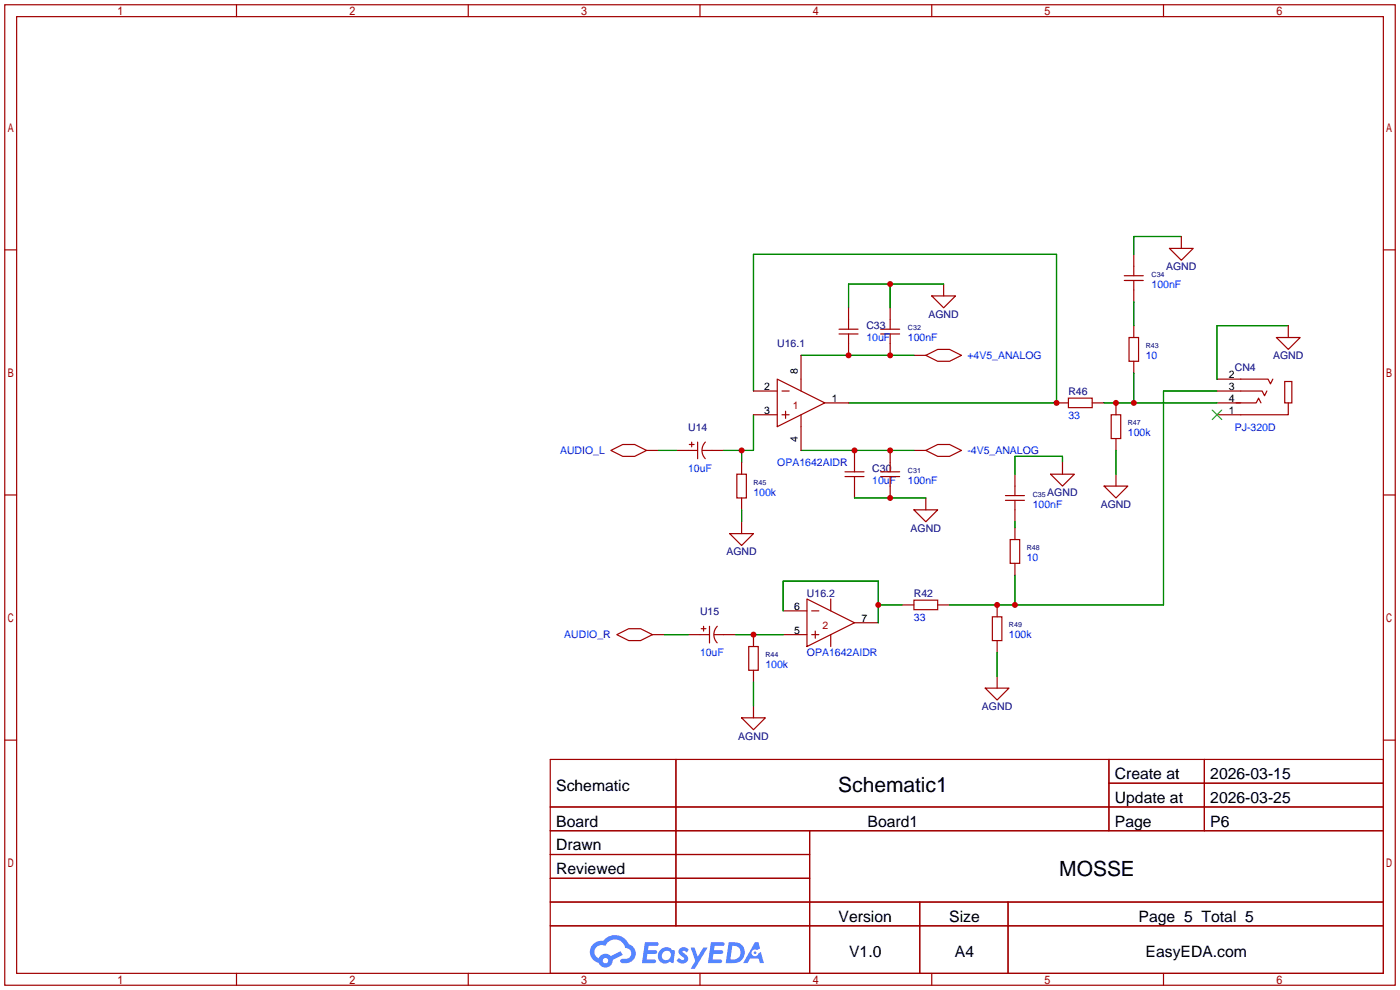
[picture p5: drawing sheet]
<svg xmlns="http://www.w3.org/2000/svg" width="299mm" height="212mm" viewBox="0 0 299 212" stroke-linecap="round" stroke-linejoin="round" font-family="sans-serif">
<g fill="none" stroke="#a10000" stroke-width=".25">
<path d="M1 1h297.2v209.6h-297.2zM3.6 3.6h292.1v204.4h-292.1zM50.5 1v2.6M100.1 1v2.6M149.6 1v2.6M199.1 1v2.6M248.7 1v2.6M1 53.4h2.6M295.7 53.4h2.5M1 105.8h2.6M295.7 105.8h2.5M1 158.2h2.6"/>
<path d="M295.7 158.2h2.5M117.6 162.3h178.1v45.7h-178.1zM117.6 172.5h178.1M117.6 177.5h178.1M144.5 162.3v35.6M173 177.5v30.5M237 162.3v15.2M237 167.4h58.7M257.4 162.3v15.2M117.6 182.6h55.4M117.6 192.8h178.1M117.6 187.7h55.4"/>
<path d="M117.6 197.9h178.1M196.6 192.8v15.2M215.4 192.8v15.2M50.5 208v2.6M100.1 208v2.6M149.6 208v2.6M199.1 208v2.6M248.7 208v2.6"/>
</g>
<g fill="#5487ff">
<path d="M145.3 202.7a1.3 1.3 0 0 1 1.9 .3l-.4 .6a.54 .54 0 0 0-.9-.2l.1 .2a1.34 1.34 0 0 1 .9 1.8 1.47 1.47 0 0 1-2.3-.1l.5-.6 .8 .5a.31 .31 0 0 0 .4-.3 .31 .31 0 0 0-.3-.4 1.12 1.12 0 0 1-.7-1.8z"/>
<path d="M147.6 202.5h.9l.6 2 1.2-2h.9l-2.7 4.6h-.9l1-1.7z"/>
<path d="M137.8 201.4h1.7a1.31 1.31 0 0 1 1.2 .2 .4 .4 0 0 1-.3 .5l-1.8 .1-.1 .9h1.6a.4 .4 0 0 1 .4 .4 .4 .4 0 0 1-.5 .4h-1.6l-.2 1.2h1.4a.46 .46 0 0 1 .5 0 .46 .46 0 0 1 .1 .5l-.4 .2h-2.6z"/>
<path d="M151.9 201.4h1.7a1.32 1.32 0 0 1 1.2 .2 .39 .39 0 0 1-.3 .5l-1.8 .1-.1 .9h1.6a.4 .4 0 0 1 .4 .4 .4 .4 0 0 1-.4 .4h-1.7l-.2 1.2h1.4a.46 .46 0 0 1 .5 0 .46 .46 0 0 1 .1 .5l-.4 .2h-2.6z"/>
<path d="M161.3 201.4h.8l.3 1.3-.6 .4a.75 .75 0 0 0-1.1 .3 .75 .75 0 0 0 .5 1 .75 .75 0 0 0 .9-.7l.5-.2 .6 2.3h-.8l-.3-.9h-1.8l-.5 .9h-1z"/>
<path d="M155.7 201.4l-.6 4.4h1.5a2.27 2.27 0 0 0 2.6-2.2 2.27 2.27 0 0 0-2.7-2.2zM156.5 202.1a1.5 1.5 0 0 1 1.8 1.6 1.5 1.5 0 0 1-1.9 1.4h-.3z"/>
<path d="M141.2 203a1.6 1.6 0 0 0-.3 2.3 1.6 1.6 0 0 0 2.3 .2l.7 .3 .3-2.4-.1-.3-.5-.1a1.58 1.58 0 0 0-2.4 0zM141.8 203.5a.98 .98 0 0 1 1.6 .4 .98 .98 0 0 1-1.1 1.3 .94 .94 0 0 1-.9-.7 .94 .94 0 0 1 .4-1z"/>
<path d="M126.8 201.8a2.37 2.37 0 0 0 1.1 4 1.54 1.54 0 0 0 1.8 1 1.54 1.54 0 0 0 1.2-1.6l2.2-1.1-.5-.8-2 1a1.57 1.57 0 0 0-2.7 .5 1.5 1.5 0 0 1-.7-2.1 1.5 1.5 0 0 1 2.2-.5 2.23 2.23 0 0 1 2.3-1.4 2.23 2.23 0 0 1 2 1.8 1.16 1.16 0 0 1 1.2 1.1 1.16 1.16 0 0 1-1.1 1.2h-.7a.47 .47 0 0 0-.5 .4 .47 .47 0 0 0 .4 .5 2.17 2.17 0 0 0 2.5-.9 2.17 2.17 0 0 0-.3-2.7l-.8-.4a3.2 3.2 0 0 0-5.5-.7l-1.1 .1zM128.8 205.3a.6 .6 0 0 1 1.2 0 .6 .6 0 0 1-1.2 0z"/>
<circle cx="161.4" cy="203.6" r=".28"/>
</g>
<g fill="none" stroke="#a10000" stroke-width=".25">
<path d="M240.3 59.9h4M240.3 58.9h4M242.3 54.4v4.5M242.3 59.9v4.6M249.9 53.1h5.1l-2.5 2.5zM252.5 50.5v2.6M171.2 75.9v7.7M179.3 71.4h4.1M179.3 70.4h4.1M181.4 65.8v4.6M181.4 71.4v4.5M188.2 71.4h4.1"/>
<path d="M188.2 70.4h4.1M190.2 65.8v4.6M190.2 71.4v4.5M195.3 75.9h2.6M197.9 75.9l2.5-1.2h2.5l2.6 1.2-2.6 1.3h-2.5zM199.1 63.2h5.1l-2.5 2.6zM201.7 60.7v2.5M241.3 72.1h2v5.1h-2zM242.3 69.6v2.5M242.3 77.2v2.6M272.8 72.1h5.1l-2.6 2.6zM275.3 69.6v2.5"/>
<path d="M130.6 96.3l2.5-1.3h2.5l2.6 1.3-2.6 1.2h-2.5zM138.2 96.3h2.5M144.5 96.3h4.6M147.3 95h1M147.8 94.5v1M149.1 94.5v3.5M150.1 96.3h4.6M150.8 94.5a2.54 2.54 0 0 0-.1 3.5M158.5 98.8v2.5M161 83.6h5.1M161 88.6h5.1M166.1 81l10.2 5.1-10.2 5.1z"/>
<path d="M167.1 83.6h1.6M167.1 88.6h1.6M167.9 87.9v1.5M171.2 88.6v7.7M176.3 86.1h5.1M182.6 96.3v4.5M190.2 96.3v4.5M195.3 96.3h2.6M197.9 96.3l2.5-1.3h2.5l2.6 1.3-2.6 1.2h-2.5zM225.8 86.1h2.5M227.1 98.8v2.5M228.3 85.1h5.1v2h-5.1z"/>
<path d="M233.4 86.1h2.6M237.5 88.6h2v5.1h-2zM238.5 86.1v2.5M238.5 93.7v2.6M260.1 81h10.9l.5 1 .5-1M260.1 83.6h9.6l.6 1 .5-1M260.1 86.1h5.1M264.2 86.1h4.3l.5-1 .5 1M274.6 81.5h1.5v4.6h-1.5zM275.3 86.1v2.5h-15.2M156 114h5l-2.5 2.6zM157.5 101.3h2v5.1h-2z"/>
<path d="M158.5 106.4v2.6M158.5 111.5v2.5M180.6 101.9h4.1M180.6 100.8h4.1M182.6 101.9v4.5M188.2 101.9h4.1M188.2 100.8h4.1M190.2 101.9v4.5M195.3 109h5.1l-2.5 2.5zM197.9 106.4v2.6M214.9 106.9h4M214.9 105.9h4"/>
<path d="M215.9 115.3h2v5.1h-2zM216.9 101.3v4.6M216.9 106.9v4.6M216.9 112.8v2.5M224.5 101.3h5.1l-2.5 2.6zM236 103.9h5l-2.5 2.5zM238.5 101.3v2.6M131.8 135.6l2.6-1.2h2.5l2.5 1.2-2.5 1.3h-2.5zM139.4 135.6h2.6M147.1 135.6h4.5M149.9 134.4h1M150.4 133.9v1"/>
<path d="M151.6 133.9v3.5M152.7 135.6h4.5M153.3 133.9a2.54 2.54 0 0 0 0 3.5M160 138.2h2.1v5.1h-2.1zM161 135.6v2.6M167.4 135.6h5.1M167.4 130.6h5.1M172.5 128l10.1 5.1-10.1 5.1zM173.5 135.6h1.5M173.5 130.6h1.5M174.2 134.9v1.5M177.5 128v2.6"/>
<path d="M177.5 135.6v2.6M182.6 133.1h5.1M192.8 129.3h2.5M195.3 128.3h5.1v2h-5.1zM200.4 129.3h2.5M212.1 131.8h2v5.1h-2zM213.1 129.3v2.5M213.1 136.9v2.5M216.9 120.4v2.5M158.5 153.4h5.1l-2.6 2.6zM161 143.3v2.5M161 150.9v2.5"/>
<path d="M210.6 147.1h5l-2.5 2.5zM213.1 144.5v2.6"/>
</g>
<path d="M259.1 87.6l2 2.1M261.1 87.6l-2 2.1" fill="none" stroke="#3c3" stroke-width=".25"/>
<g fill="none" stroke="#008700" stroke-width=".25">
<path d="M252.5 50.5h-10.2v3.9M171.2 75.9h24.1M190.2 60.7v5.1M201.7 60.7h-20.3v5.1M242.3 64.5v5.1M242.3 79.8v6.3M275.3 69.6h-15.2v11.4M140.7 96.3h3.8M158.5 96.3v2.5M161 88.6v7.7h-6.3M161 83.6v-29.2h64.8v31.7h-44.4M171.2 96.3h24.1"/>
<path d="M227.1 98.8v-1.3h-10.2v3.8M236 86.1h24.1M238.5 96.3v5M260.1 83.6h-11.4v45.7h-45.8M158.5 109v2.5M182.6 106.4h15.3M216.9 111.5v1.3M142 135.6h5.1M157.2 135.6h10.2M167.4 130.6v-6.4h20.3v8.9M187.7 129.3h5.1M213.1 139.4v5.1"/>
<path d="M216.9 122.9v6.4M161 145.8v5.1"/>
</g>
<g fill="#c00">
<circle cx="190.2" cy="75.9" r=".63"/>
<circle cx="181.4" cy="75.9" r=".63"/>
<circle cx="190.2" cy="96.3" r=".63"/>
<circle cx="182.6" cy="96.3" r=".63"/>
<circle cx="190.2" cy="106.4" r=".63"/>
<circle cx="190.2" cy="60.7" r=".63"/>
<circle cx="158.5" cy="96.3" r=".63"/>
<circle cx="225.8" cy="86.1" r=".63"/>
<circle cx="161" cy="135.6" r=".63"/>
<circle cx="187.7" cy="129.3" r=".63"/>
<circle cx="242.3" cy="86.1" r=".63"/>
<circle cx="238.5" cy="86.1" r=".63"/>
<circle cx="216.9" cy="129.3" r=".63"/>
<circle cx="213.1" cy="129.3" r=".63"/>
</g>
<g font-size="4.5">
<text x="179.2" y="169.4">Schematic1</text>
<text x="226.4" y="187.1">MOSSE</text>
</g>
<g font-size="3.4">
<text x="238.3" y="166.5">Create at</text>
<text x="258.7" y="166.5">2026-03-15</text>
<text x="118.9" y="169">Schematic</text>
<text x="238.3" y="171.6">Update at</text>
<text x="258.7" y="171.6">2026-03-25</text>
<text x="118.9" y="176.6">Board</text>
<text x="185.4" y="176.6">Board1</text>
<text x="238.3" y="176.6">Page</text>
<text x="258.7" y="176.6">P6</text>
<text x="118.9" y="181.7">Drawn</text>
<text x="118.9" y="186.8">Reviewed</text>
<text x="179.2" y="197">Version</text>
<text x="202.9" y="197">Size</text>
<text x="243.3" y="197">Page 5 Total 5</text>
<text x="181.5" y="204.6">V1.0</text>
<text x="204.1" y="204.6">A4</text>
<text x="244.8" y="204.6">EasyEDA.com</text>
</g>
<g font-size="2.2" fill="#000080">
<text x="249.2" y="57.7">AGND</text>
<text x="185.2" y="70.4">C33</text>
<text x="198.4" y="67.9">AGND</text>
<text x="166.1" y="74.2">U16.1</text>
<text x="272.1" y="76.8">AGND</text>
<text x="263.9" y="79.3">CN4</text>
<text x="228.3" y="84.4">R46</text>
<text x="147.1" y="92">U14</text>
<text x="186.4" y="100.9">C30</text>
<text x="223.8" y="106">AGND</text>
<text x="194.6" y="113.6">AGND</text>
<text x="235.3" y="108.5">AGND</text>
<text x="155.3" y="118.7">AGND</text>
<text x="149.6" y="131.4">U15</text>
<text x="172.5" y="127.6">U16.2</text>
<text x="195.3" y="127.6">R42</text>
<text x="209.9" y="151.7">AGND</text>
<text x="157.8" y="158">AGND</text>
</g>
<g font-size="2.2" fill="#00f">
<text x="246.1" y="61.5">100nF</text>
<text x="185.2" y="73">10uF</text>
<text x="194.1" y="73">100nF</text>
<text x="206.8" y="76.8">+4V5_ANALOG</text>
<text x="244.9" y="76.8">10</text>
<text x="228.3" y="89.5">33</text>
<text x="241" y="93.3">100k</text>
<text x="263.9" y="92">PJ-320D</text>
<text x="119.7" y="97.1">AUDIO_L</text>
<text x="147.1" y="100.9">10uF</text>
<text x="166.1" y="99.6">OPA1642AIDR</text>
<text x="206.8" y="97.1">-4V5_ANALOG</text>
<text x="161" y="106">100k</text>
<text x="186.4" y="103.4">10uF</text>
<text x="194.1" y="103.4">100nF</text>
<text x="220.7" y="108.5">100nF</text>
<text x="219.5" y="119.9">10</text>
<text x="120.6" y="136.5">AUDIO_R</text>
<text x="195.3" y="132.6">33</text>
<text x="215.6" y="136.5">100k</text>
<text x="149.6" y="140.3">10uF</text>
<text x="163.6" y="142.8">100k</text>
<text x="172.5" y="140.3">OPA1642AIDR</text>
</g>
<g font-size="2.2">
<text x="163.3" y="83.4">2</text>
<text x="170.5" y="80" transform="rotate(-90 170.5 80)">8</text>
<text x="262.7" y="80.8">2</text>
<text x="262.7" y="83.4">3</text>
<text x="163.3" y="88.4">3</text>
<text x="177.8" y="85.9">1</text>
<text x="262.7" y="85.9">4</text>
<text x="262.7" y="88.4">1</text>
<text x="170.5" y="94.4" transform="rotate(-90 170.5 94.4)">4</text>
<text x="169.7" y="130.3">6</text>
<text x="169.7" y="135.4">5</text>
<text x="184.1" y="132.9">7</text>
</g>
<g font-size="2.2" fill="#a00000">
<text x="169.4" y="87.4">1</text>
<text x="175.8" y="134.4">2</text>
</g>
<g font-size="1.5" fill="#000080">
<text x="246.1" y="59.1">C34</text>
<text x="194.1" y="70.6">C32</text>
<text x="244.9" y="74.4">R43</text>
<text x="241" y="90.9">R47</text>
<text x="194.1" y="101">C31</text>
<text x="161" y="103.6">R45</text>
<text x="220.7" y="106.1">C35</text>
<text x="219.5" y="117.6">R48</text>
<text x="215.6" y="134.1">R49</text>
<text x="163.6" y="140.4">R44</text>
</g>
</svg>
